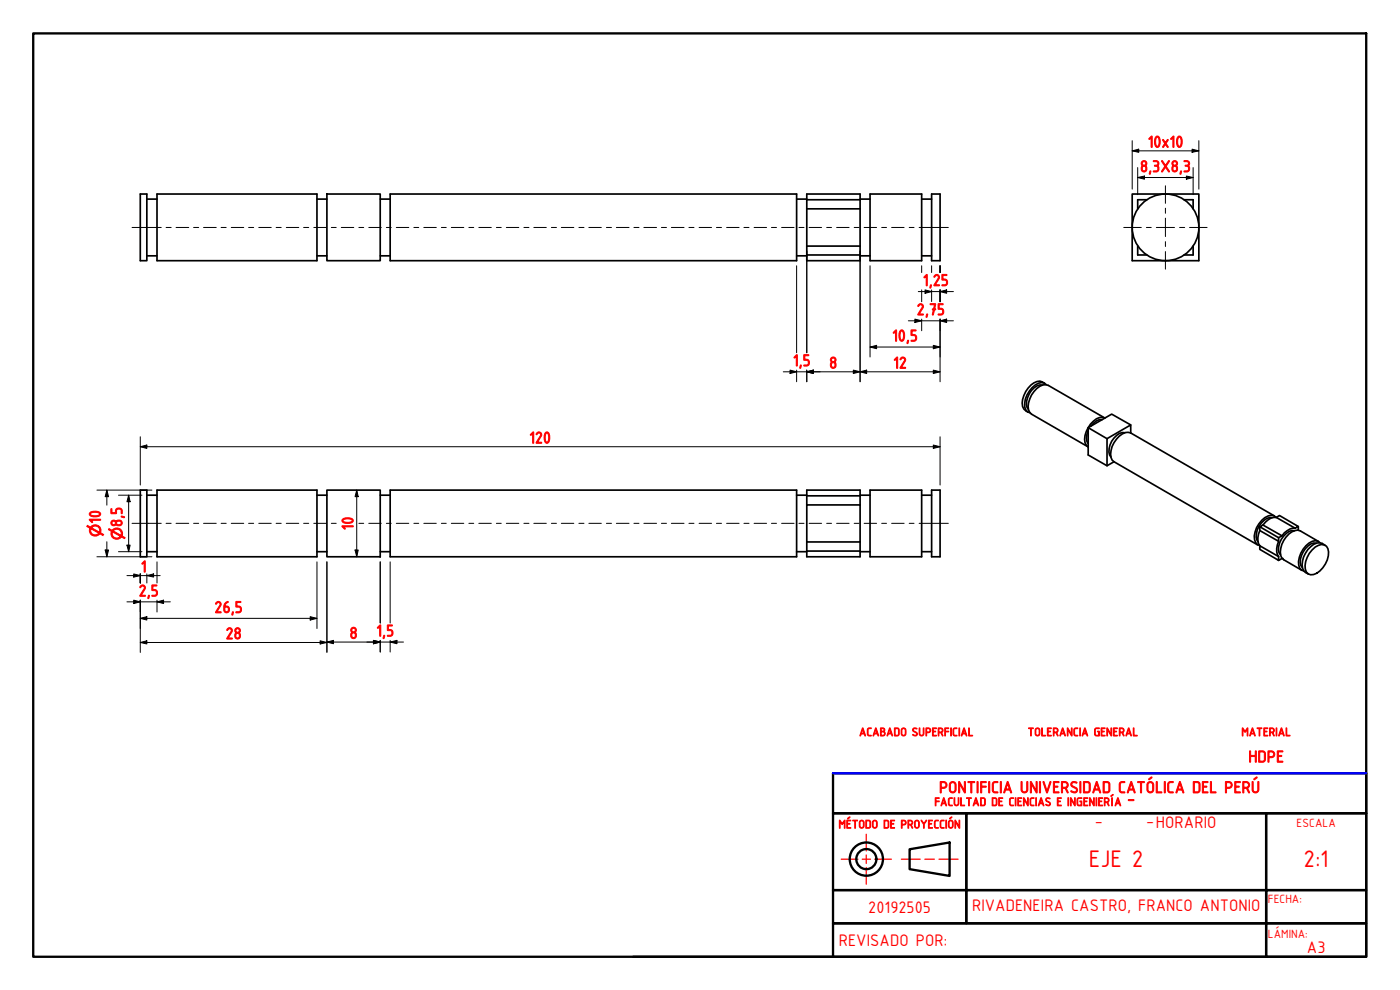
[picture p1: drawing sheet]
<svg xmlns="http://www.w3.org/2000/svg" width="420mm" height="297mm" viewBox="0 0 420 297" stroke-linecap="round" stroke-linejoin="round" font-family="sans-serif">
<!-- layer: Visible (ISO) -->
<g fill="none" stroke="#000" stroke-width=".51">
<path d="M42.1 58.2h2v20h-2zM44.1 59.7h3M47.1 58.2h48v20h-48zM95.1 59.7h3M98.1 58.2h16v20h-16zM114.1 59.7h3M117.1 58.2h122v20h-122zM239.1 59.7h3M242.1 59.9v2.8h16v-2.8M242.1 59.9v-1.7h16v1.7M242.1 59.9h16M258.1 59.7h3"/>
<path d="M261.1 58.2h15.5v20h-15.5zM276.6 59.7h3M279.6 58.2h2.5v20h-2.5zM339.8 58.2h20v20h-20zM344.2 59.9h-2.8v2.8M355.3 59.9h2.8v2.8M44.1 76.8h3M95.1 76.8h3M114.1 76.8h3M239.1 76.8h3M242.1 73.8h16v2.7h-16zM242.1 62.7v11.1"/>
<path d="M242.1 76.5v1.7h16v-1.7M258.1 76.8h3M258.1 62.7v11.1M276.6 76.8h3M341.4 73.8v2.7h2.8M358.1 73.8v2.7h-2.8M312.9 115.6a4.6 4.6 0 0 0-4.5 3.6 3.4 3.4 0 0 0 .2 3.6M313.5 115a2.77 2.77 0 0 0-4.1 .5 7.5 7.5 0 0 0-2.5 6.5l.4 .7 1.2 1M314 115.4a2.37 2.37 0 0 0-3.3 .1 7.6 7.6 0 0 0-3.2 6.6l.3 .9 .6 .6 .7 .3M326.6 129.2a4 4 0 0 0 0 3.9M330.8 125.9a3.9 3.9 0 0 0-3.5 2M331.5 125.4l-16.9-9.8a3.1 3.1 0 0 0-3.5 1 7.5 7.5 0 0 0-2.4 6.4l.9 1.3 17 9.8a2.97 2.97 0 0 1-1-3.4 7.3 7.3 0 0 1 4.4-5.4l.8-.1 .8 .3"/>
<path d="M332.2 131.6l-5.6-3.3v8.2l5.6 3.2 2.1-1.2M334.3 138.5l43.1 25M337.6 129.8a4.9 4.9 0 0 0-4.7 4.8l-.1 1 .6 1.5M339.3 129.9a3.1 3.1 0 0 0-3.4 1 6.6 6.6 0 0 0-2.1 7.1l.5 .5M339.3 129.9v-2.4l-7.1 4.1v8.1M339.3 127.5l-5.7-3.2-7 4M339.3 129.9l43.2 24.9M42.1 147.1h2v20h-2zM44.1 148.6h3M47.1 147.1h48v20h-48zM95.1 148.6h3M98.1 147.1h16v20h-16z"/>
<path d="M114.1 148.6h3M117.1 147.1h122v20h-122zM239.1 148.6h3M242.1 151.5h16v11.1h-16zM242.1 151.5v-4.4h16v4.4M242.1 148.8h16M258.1 148.6h3M261.1 147.1h15.5v20h-15.5zM276.6 148.6h3M279.6 147.1h2.5v20h-2.5zM378.1 158v1.2l5.6 3.2v-1.1M378.1 159.2a4.8 4.8 0 0 0 0 4.6"/>
<path d="M379 157.5l-.9 .5 5.6 3.3 1-.5M379 157.5l5.7 3.3M381.8 155.3a5.1 5.1 0 0 0-4.7 4.8l-.1 1 .6 1.5M383 155.2a2.44 2.44 0 0 0-3.4 .1 7.3 7.3 0 0 0-3.1 6.5l.8 1.6 .8 .3M383 155.2a4.1 4.1 0 0 0-4 2.3M383 155.2l1-.5 5.6 3.3-.9 .5M383 155.2l5.7 3.3M388.5 159.2a3.3 3.3 0 0 0-3.2 1.6 4.6 4.6 0 0 0-1 5.7M388.7 158.5a4.3 4.3 0 0 0-4 2.3M389.6 158v1.1M44.1 165.5h3M95.1 165.5h3"/>
<path d="M114.1 165.5h3M239.1 165.5h3M242.1 162.6v4.5h16v-4.5M242.1 165.3h16M258.1 165.5h3M276.6 165.5h3M378.1 163.8l5.6 3.2v1.1l-5.6-3.3zM383.7 162.4a4.8 4.8 0 0 0 0 4.6M384.7 167.6l-1 .5M393.8 165a3.3 3.3 0 0 1 4.3-1.1 5.6 5.6 0 0 1-1.1 6.5 3.9 3.9 0 0 1-4.4 1.8 3.4 3.4 0 0 1-.7-3.7l1-2.5zM395 163a4.7 4.7 0 0 0-4.4 3.7 3.3 3.3 0 0 0 .2 3.6M395.7 162.5l-5.4-3.2a3.6 3.6 0 0 0-4.3 1.8 6.2 6.2 0 0 0-1.3 6.3l6 3.7"/>
<path d="M396.2 162.9a2.35 2.35 0 0 0-3.3 0 7.1 7.1 0 0 0-2.9 7.5l.6 .7 .7 .2M397.7 163.6a2.92 2.92 0 0 0-4.3 .4 6.6 6.6 0 0 0-2.2 7.2l1.5 1.1"/>
<circle cx="349.8" cy="68.2" r="10"/>
</g>
<circle cx="384.7" cy="167.6" r=".25" fill="#000"/>
<!-- layer: Border (ISO) -->
<g fill="none" stroke="#000" stroke-width=".7">
<path d="M10 10h400v277.1h-400zM250 232h160v12h-160zM250 244h40v23.1h-40zM273 254.8l12-2v10l-12-2zM290 244h90v23.1h-90zM380 244h30v23.1h-30zM250 277h130v10.1h-130zM250 267.1h40v9.9h-40zM290 267.1h90v9.9h30v-9.9h-30v9.9h-90zM380 277h30v10.1h-30zM190 287.1h60"/>
<circle cx="260" cy="257.8" r="5"/>
<circle cx="260" cy="257.8" r="3"/>
</g>
<path d="M252.5 257.8h5M258.8 257.8h2.4M260 250.3v5M260 256.5v2.6M262.5 257.8h5M270.5 257.8h5.7M277.6 257.8h2.8M281.8 257.8h5.7M260 260.3v5" fill="none" stroke="#f00" stroke-width=".38"/>
<!-- layer: Dimension (ISO) -->
<g fill="none" stroke="#000" stroke-width=".3">
<path d="M339.8 45.3l2-.5v.9zM339.8 45.3h20M339.8 42.2v14.6M341.4 53.3l2.1-.5v1zM341.4 53.3h16.7M341.4 50.3v8.1M356 52.8l2.1 .5-2.1 .5zM357.8 44.8l2 .5-2 .4zM358.1 50.3v8.1M359.8 42.2v14.6M239.1 79.7v26.1M242.1 75.3v30.5"/>
<path d="M258.1 75.3v39.2M261.1 79.7v27.4M276.6 79.7v2.1M279.6 79.7v2.1M282.1 79.7v2.1M272.6 96.3h13.5M274.6 95.7l2 .6-2 .5zM275.6 87.5h10.5M276.6 87v3.5M276.6 95.7v3.5M277.6 87l2 .5-2 .5zM279.6 87v3.5"/>
<path d="M282.1 87.5l2-.5v1zM282.1 96.3l2-.6v1.1zM282.1 87v3.5M282.1 95.7v18.8M235.1 111.6h47M237.1 111l2 .6-2 .5zM239.1 111v3.5M242.1 111.6l2-.6v1.1zM242.1 111v3.5M256.1 111l2 .6-2 .5zM258.1 111.6l2-.6v1.1zM261.1 104.1l2-.5v1z"/>
<path d="M261.1 104.1h21M280.1 103.6l2 .5-2 .5zM280.1 111l2 .6-2 .5zM42.1 134l2-.5v1zM42.1 134h240M42.1 131v14.5M280.1 133.5l2 .5-2 .5zM282.1 131v14.5M29.1 147.1h16.5M32.1 147.1l.5 1.9h-1zM32.1 147.1v4.5M35.6 148.6h7"/>
<path d="M38.6 148.6l.5 1.9h-1zM38.6 148.6v16.9M107.1 147.1l.4 1.9h-.9zM107.1 147.1v20M29.1 167.1h16.5M31.6 165h1l-.5 2.1zM32.1 162.5v4.6M35.6 165.5h7M38.1 163.6h1l-.5 1.9zM38.1 172.7h10M40.1 172.2l2 .5-2 .5zM42.1 172.2v2.7"/>
<path d="M44.1 172.7l2-.5v1zM44.1 172.2v2.7M47.1 168.6v6.3M95.1 168.6v20M98.1 168.6v27.2M106.6 165h.9l-.4 2.1zM114.1 168.6v18.3M117.1 168.6v18.3M38.1 180.6h13M40.1 180.1l2 .5-2 .5zM42.1 185.5l2-.5v1zM42.1 192.8l2-.5v.9z"/>
<path d="M42.1 180.1v15.7M42.1 185.5h53M42.1 192.8h56M47.1 180.6l2-.5v1zM47.1 180.1v3.5M93.1 185l2 .5-2 .5zM96.1 192.3l2 .5-2 .4zM98.1 192.6l2-.5v1.1zM98.1 192.6h23M112.1 192.1l2 .5-2 .6zM114.1 192.1v3.5M117.1 192.6l2-.5v1.1z"/>
<path d="M117.1 192.1v3.5"/>
</g>
<g fill="#000">
<path d="M339.8 45.3l2-.5v.9z" fill-rule="evenodd"/>
<path d="M341.4 53.3l2.1-.5v1z" fill-rule="evenodd"/>
<path d="M356 52.8l2.1 .5-2.1 .5z" fill-rule="evenodd"/>
<path d="M357.8 44.8l2 .5-2 .4z" fill-rule="evenodd"/>
<path d="M274.6 95.7l2 .6-2 .5z" fill-rule="evenodd"/>
<path d="M277.6 87l2 .5-2 .5z" fill-rule="evenodd"/>
<path d="M282.1 87.5l2-.5v1z" fill-rule="evenodd"/>
<path d="M282.1 96.3l2-.6v1.1z" fill-rule="evenodd"/>
<path d="M237.1 111l2 .6-2 .5z" fill-rule="evenodd"/>
<path d="M242.1 111.6l2-.6v1.1z" fill-rule="evenodd"/>
<path d="M242.1 111.6l2-.6v1.1z" fill-rule="evenodd"/>
<path d="M256.1 111l2 .6-2 .5z" fill-rule="evenodd"/>
<path d="M258.1 111.6l2-.6v1.1z" fill-rule="evenodd"/>
<path d="M261.1 104.1l2-.5v1z" fill-rule="evenodd"/>
<path d="M280.1 103.6l2 .5-2 .5z" fill-rule="evenodd"/>
<path d="M280.1 111l2 .6-2 .5z" fill-rule="evenodd"/>
<path d="M42.1 134l2-.5v1z" fill-rule="evenodd"/>
<path d="M280.1 133.5l2 .5-2 .5z" fill-rule="evenodd"/>
<path d="M32.1 147.1l.5 1.9h-1z" fill-rule="evenodd"/>
<path d="M38.6 148.6l.5 1.9h-1z" fill-rule="evenodd"/>
<path d="M107.1 147.1l.4 1.9h-.9z" fill-rule="evenodd"/>
<path d="M31.6 165h1l-.5 2.1z" fill-rule="evenodd"/>
<path d="M38.1 163.6h1l-.5 1.9z" fill-rule="evenodd"/>
<path d="M40.1 172.2l2 .5-2 .5z" fill-rule="evenodd"/>
<path d="M44.1 172.7l2-.5v1z" fill-rule="evenodd"/>
<path d="M106.6 165h.9l-.4 2.1z" fill-rule="evenodd"/>
<path d="M40.1 180.1l2 .5-2 .5z" fill-rule="evenodd"/>
<path d="M42.1 185.5l2-.5v1z" fill-rule="evenodd"/>
<path d="M42.1 192.8l2-.5v.9z" fill-rule="evenodd"/>
<path d="M47.1 180.6l2-.5v1z" fill-rule="evenodd"/>
<path d="M93.1 185l2 .5-2 .5z" fill-rule="evenodd"/>
<path d="M96.1 192.3l2 .5-2 .4z" fill-rule="evenodd"/>
<path d="M98.1 192.6l2-.5v1.1z" fill-rule="evenodd"/>
<path d="M112.1 192.1l2 .5-2 .6z" fill-rule="evenodd"/>
<path d="M112.1 192.1l2 .5-2 .6z" fill-rule="evenodd"/>
<path d="M117.1 192.6l2-.5v1.1z" fill-rule="evenodd"/>
</g>
<!-- layer: Center Mark (ISO) -->
<path d="M349.8 55.7v5.3M337.2 68.2h5.3M344 68.2h1.5M347 68.2h5.5M349.8 62.5v1.5M349.8 65.5v5.5M349.8 72.5v1.5M349.8 75.5v5.3M354 68.2h1.5M357 68.2h5.3" fill="none" stroke="#000" stroke-width=".3"/>
<!-- layer: Centerline (ISO) -->
<g fill="none" stroke="#000" stroke-width=".3">
<path d="M39.6 68.2h8.8M49.8 68.2h1.6M52.8 68.2h3.8M58.1 68.2h1.5M61.1 68.2h3.8M66.4 68.2h1.5M69.4 68.2h3.8M74.6 68.2h1.5M77.7 68.2h3.7M82.9 68.2h1.5M85.9 68.2h3.8M91.1 68.2h1.5"/>
<path d="M94.2 68.2h3.7M99.4 68.2h1.5M102.4 68.2h3.8M107.7 68.2h1.5M110.7 68.2h3.7M116 68.2h1.4M118.9 68.2h3.8M124.2 68.2h1.5M127.2 68.2h3.7M132.5 68.2h1.4M135.4 68.2h3.8M140.7 68.2h1.5"/>
<path d="M143.7 68.2h3.7M149 68.2h1.4M152 68.2h3.7M157.2 68.2h1.5M160.2 68.2h3.8M165.5 68.2h1.5M168.5 68.2h3.7M173.7 68.2h1.6M176.7 68.2h3.8M182 68.2h1.5M185 68.2h3.8M190.2 68.2h1.6"/>
<path d="M193.2 68.2h3.8M198.5 68.2h1.5M201.5 68.2h3.8M206.8 68.2h1.5M209.8 68.2h3.8M215 68.2h1.5M218.1 68.2h3.7M223.3 68.2h1.5M226.3 68.2h3.8M231.5 68.2h1.5M234.6 68.2h3.7M239.8 68.2h1.5"/>
<path d="M242.8 68.2h3.8M248.1 68.2h1.5M251.1 68.2h3.7M256.3 68.2h1.5M259.3 68.2h3.8M264.6 68.2h1.5M267.6 68.2h3.7M272.9 68.2h1.4M275.8 68.2h8.8M39.6 157h8.8M49.8 157h1.6M52.8 157h3.8"/>
<path d="M58.1 157h1.5M61.1 157h3.8M66.4 157h1.5M69.4 157h3.8M74.6 157h1.5M77.7 157h3.7M82.9 157h1.5M85.9 157h3.8M91.1 157h1.5M94.2 157h3.7M99.4 157h1.5M107.7 157h1.5"/>
<path d="M110.7 157h3.7M116 157h1.4M118.9 157h3.8M124.2 157h1.5M127.2 157h3.7M132.5 157h1.4M135.4 157h3.8M140.7 157h1.5M143.7 157h3.7M149 157h1.4M152 157h3.7M157.2 157h1.5"/>
<path d="M160.2 157h3.8M165.5 157h1.5M168.5 157h3.7M173.7 157h1.6M176.7 157h3.8M182 157h1.5M185 157h3.8M190.2 157h1.6M193.2 157h3.8M198.5 157h1.5M201.5 157h3.8M206.8 157h1.5"/>
<path d="M209.8 157h3.8M215 157h1.5M218.1 157h3.7M223.3 157h1.5M226.3 157h3.8M231.5 157h1.5M234.6 157h3.7M239.8 157h1.5M242.8 157h3.8M248.1 157h1.5M251.1 157h3.7M256.3 157h1.5"/>
<path d="M259.3 157h3.8M264.6 157h1.5M267.6 157h3.7M272.9 157h1.4M275.8 157h8.8"/>
</g>
<!-- layer: Border (ISO) -->
<path d="M250 232h160" fill="none" stroke="#00f" stroke-width=".7"/>
<g font-size="7.7" fill="#f00">
<text x="326.8" y="260.3">EJE 2</text>
<text x="391.2" y="260.3">2:1</text>
</g>
<g font-size="5.4" fill="#f00">
<text x="328.5" y="247.8">-</text>
<text x="344" y="247.8">-HORARIO</text>
<text x="260.5" y="273.8">20192505</text>
<text x="291.7" y="273.4">RIVADENEIRA CASTRO, FRANCO ANTONIO</text>
<text x="251.7" y="283.8">REVISADO POR:</text>
<text x="392.2" y="286.1">A3</text>
</g>
<g font-size="5.3" fill="#f00">
<text x="344.4" y="44.2">10x10</text>
<text x="342.1" y="51.6">8,3X8,3</text>
<text x="276.9" y="85.8">1,25</text>
<text x="275.1" y="94.5">2,75</text>
<text x="267.7" y="102.4">10,5</text>
<text x="237.9" y="109.8">1,5</text>
<text x="248.9" y="110.5">8</text>
<text x="268" y="110.5">12</text>
<text x="158.8" y="133">120</text>
<text x="30.2" y="157.1" transform="rotate(-90 30.2 157.1)">10</text>
<text x="36.7" y="158.1" transform="rotate(-90 36.7 158.1)">8,5</text>
<text x="106" y="159.1" transform="rotate(-90 106 159.1)">10</text>
<text x="42.2" y="171.7">1</text>
<text x="41.6" y="178.9">2,5</text>
<text x="64.3" y="183.9">26,5</text>
<text x="67.7" y="191.8">28</text>
<text x="104.9" y="191.6">8</text>
<text x="112.9" y="190.9">1,5</text>
<text x="374.6" y="228.7">HDPE</text>
<text x="281.8" y="237.9">PONTIFICIA UNIVERSIDAD CATÓLICA DEL PERÚ</text>
<text x="338.3" y="241.1">-</text>
</g>
<g font-size="4.5" fill="#f00">
<text x="30.2" y="161.1" transform="rotate(-90 30.2 161.1)">⌀</text>
<text x="36.7" y="162" transform="rotate(-90 36.7 162)">⌀</text>
</g>
<g font-size="3.9" fill="#f00">
<text x="389.1" y="248">ESCALA</text>
<text x="380.5" y="271.1">FECHA:</text>
<text x="380.5" y="281.5">LÁMINA:</text>
</g>
<g font-size="3.8" fill="#f00">
<text x="257.8" y="220.8">ACABADO SUPERFICIAL</text>
<text x="308.4" y="220.8">TOLERANCIA GENERAL</text>
<text x="372.6" y="220.8">MATERIAL</text>
<text x="280.4" y="241.8">FACULTAD DE CIENCIAS E INGENIERÍA</text>
<text x="251.7" y="248.5">MÉTODO DE PROYECCIÓN</text>
</g>
</svg>
